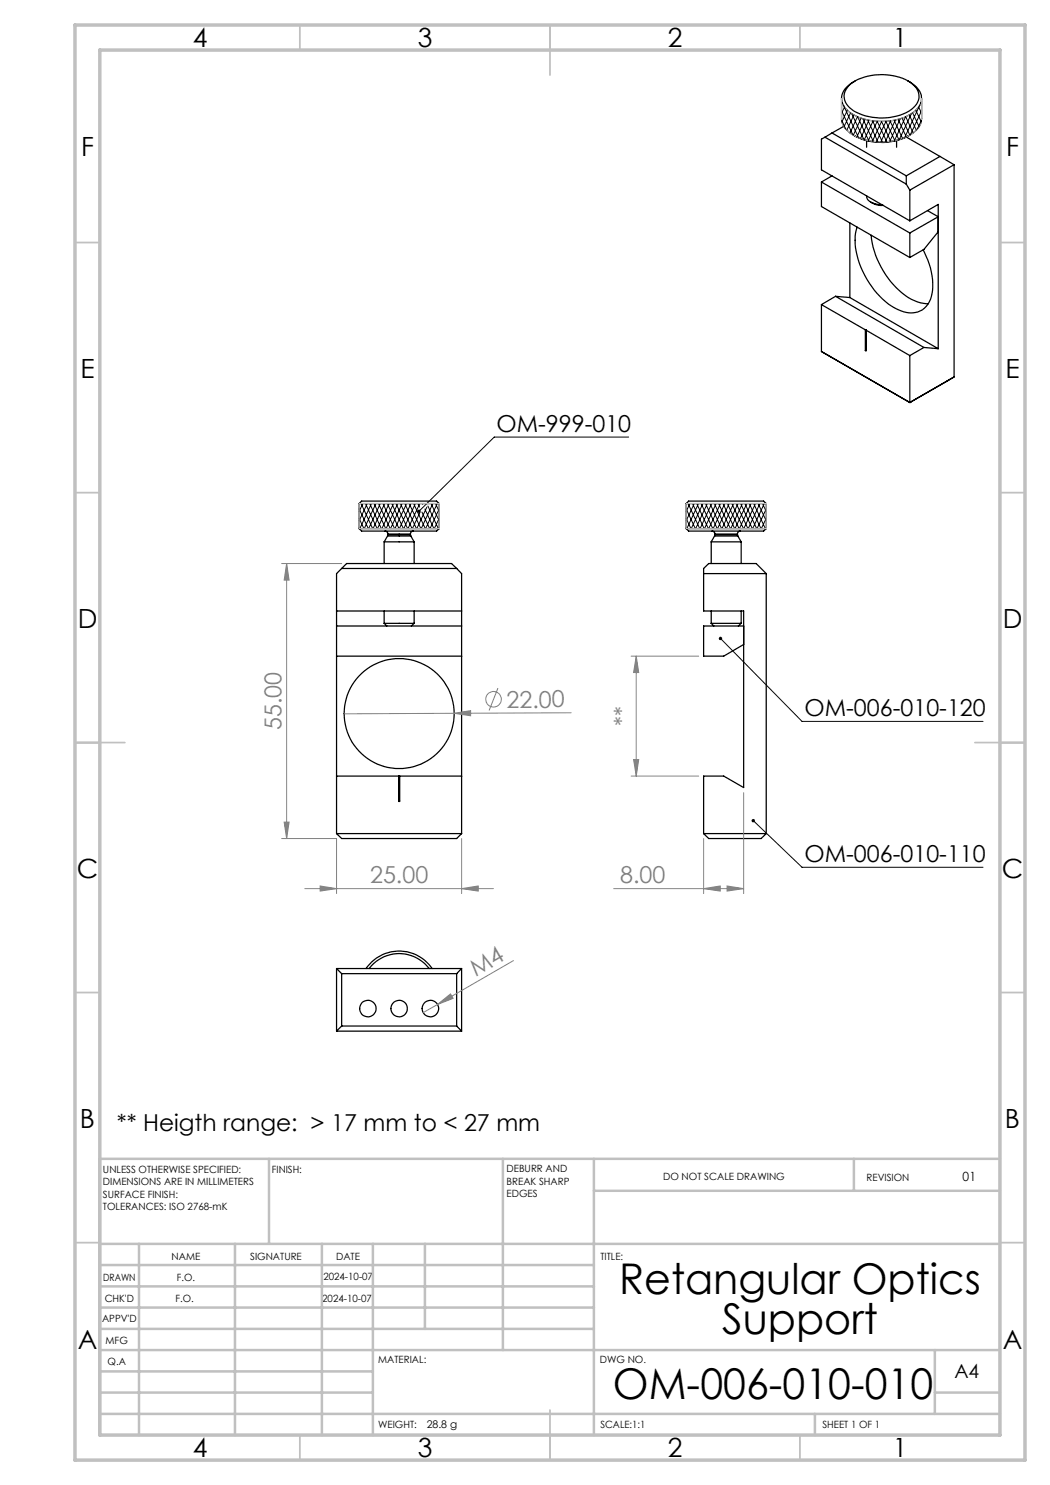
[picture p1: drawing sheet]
<svg xmlns="http://www.w3.org/2000/svg" width="210mm" height="297mm" viewBox="0 0 210 297" stroke-linecap="round" stroke-linejoin="round" font-family="sans-serif">
<g fill="none" stroke="#000" stroke-width=".25">
<path d="M168.3 19.7v4a4.2 4.2 0 0 0 2.9 3.6 12.1 12.1 0 0 0 11.7-1l.7-.7a2.92 2.92 0 0 0 .7-1.9v-4M169.8 17.1a10.7 10.7 0 0 1 9.4-1.8 5.9 5.9 0 0 1 4.5 3.1 3.3 3.3 0 0 1-1.9 3.9 11.3 11.3 0 0 1-11.5-.5 2.96 2.96 0 0 1-.5-4.7zM171 16.2a4 4 0 0 0-2.6 4.1 5.6 5.6 0 0 0 4 3.4 12 12 0 0 0 10.5-1.4 3.2 3.2 0 0 0-.4-5.6l-.9-.5M164.3 36.4v4.9l17.7 10.2M164.3 36.4l17.7 10.2M165 27.4l-.7 .4v6.2l17.7 10.2M165 27.4l16.3 9.4M166.4 26.6l-1.4 .8M166.4 26.6l14.9 8.6M166.4 35.2l-2.1 1.2M168.8 25.3l-2.4 1.3M170.7 27a11.7 11.7 0 0 0 11.3 0"/>
<path d="M173.3 39.2l.2 .6 .7 .7M173.3 28.1v1.4M179.3 28.1v1.4M181.3 35.2v1.6M181.3 36.8l.7 1.2M181.3 27.4l6.7 3.9M182 38v6.2M188 31.3l-6.7 3.9M188 31.3l2.8 1.6M190.8 32.9l-8.8 5.1M190.8 32.9v42.5M167.1 59.3l17.7 10.2"/>
<path d="M167.1 59.3l-2.8 1.6M167.1 59.3l2.9 .2M170 59.5l17.6 10.2M170 44.6v14.9M171.4 45.4a12.5 12.5 0 0 0 1.5 9.6 14.3 14.3 0 0 0 7.9 7.4 4.2 4.2 0 0 0 5.6-3.7 14.1 14.1 0 0 0-1.8-8.7M174.2 40.5l1.2 .3 1 .2M174.2 40.5l1.1 .5 1.3 .1M174.2 47.1a17.3 17.3 0 0 0 8.1 12.8l1.8 .7 1.5 .1M182 46.6v4.9M182 44.2l5.6-3.3v28.8M185.5 42.1l2.1 1.3-5.6 3.2M187.6 46.4l-2.8 3.5-2.8 1.6"/>
<path d="M164.3 60.9v9.4M164.3 60.9l8.8 5.1M164.3 70.3l17.7 10.2M164.3 70.3l1.4 .8M173.1 70.1h.1M173.1 66v4.1M173.1 70l.1 .1M173.1 65.9v.1M173.1 65.9l.1 .1M173.1 65.9v4.1M173.1 70v.1M173.2 66l8.8 5.1"/>
<path d="M173.2 66v4.1M182 71.1v9.4M184.8 69.5l-2.8 1.6M184.8 69.5l2.8 .2M190.8 75.4l-8.8 5.1M182 80.5h.1M68.3 113.7h23M71.8 105.7l.5 .5h15l.5-.5M71.8 105.7h16M71.8 100.7h16M71.8 100.7l.5-.5h15l.5 .5M71.8 100.7v5"/>
<path d="M76.8 108.4h6M76.8 108.4v4.3M77 106.2a.6 .6 0 0 1 .6 .6M77.5 107.2h4.7M77.5 107.2l-.7 1.2M77.6 106.9l-.1 .3M77.6 106.8h4.5M77.6 106.9h4.5M77.6 106.8v.1M82.1 106.9l.1 .3M82.1 106.8v.1M82.2 107.2l.6 1.2"/>
<path d="M82.7 106.2a.6 .6 0 0 0-.6 .6M82.8 108.4v4.3M87.8 100.7v5M91.3 113.7l1 1v52M91.3 113.7l-1-1h-21l-2 2v52M137.2 105.7h16M137.2 100.7h16M137.2 100.7l.5-.5h15l.5 .5M137.2 105.7l.5 .5h15l.5-.5M137.2 100.7v5M140.7 114.7h12.5M142.2 108.4h6"/>
<path d="M142.2 108.4v4.3M142.4 106.2a.6 .6 0 0 1 .6 .6M142.9 107.2h4.7M142.9 107.2l-.7 1.2M143 106.9l-.1 .3M143 106.8h4.5M143 106.9h4.5M143 106.8v.1M147.5 106.9l.1 .3M147.5 106.8v.1M147.6 107.2l.6 1.2M148.1 106.2a.6 .6 0 0 0-.6 .6"/>
<path d="M148.2 108.4v4.3M153.2 114.7l-2-2h-9.5l-1 1v8.5h8v35.3l-4-2.3h-4v11.5M153.2 100.7v5M153.2 114.7v52M67.3 122.2h25M67.3 131.2h25M67.3 125.2h25M76.8 124.7h6M76.8 122.2v2.5M76.8 124.7l.6 .5M82.8 122.2v2.5M82.8 124.7l-.5 .5"/>
<path d="M142.2 124.7h6M142.2 122.2v2.5M142.2 124.7l.6 .5M148.2 122.2v2.5M148.2 124.7l-.5 .5M148.7 125.2h-8v6h4l4-2.3M67.3 155.2h25M79.7 155.2l.1 5.1 .1-.1v-5M67.3 166.7h25M67.3 166.7l1 1h23l1-1M140.7 166.7h12.5M140.7 166.7l1 1h10.5l1-1"/>
<path d="M67.3 193.7v12.5M67.3 193.7l1 1M67.3 193.7h25M68.3 194.7v10.5M68.3 194.7h23M73.2 193.7a8 8 0 0 1 13.2 0M73.8 193.7a7.5 7.5 0 0 1 12 0M91.3 194.7v10.5M92.3 193.7v12.5M92.3 193.7l-1 1M67.3 206.2h25M68.3 205.2l-1 1"/>
<path d="M68.3 205.2h23M91.3 205.2l1 1"/>
<circle cx="79.8" cy="142.7" r="11"/>
<circle cx="73.6" cy="201.7" r="1.65"/>
<circle cx="79.8" cy="201.7" r="1.65"/>
<circle cx="86.1" cy="201.7" r="1.65"/>
</g>
<g fill="none" stroke="#808080" stroke-width=".2">
<path d="M56.3 112.7h12M57.3 112.7v55M57.3 112.7l.5 3.3h-1zM99.6 137.6l-1.8 4.5M126.2 131.2h13.5M127.2 131.2v24M127.2 131.2l.5 3.3h-1zM90.8 142.7l3.3-.6v1.1zM90.8 142.7l-22 .1M114.2 142.6l-23.4 .1M126.2 155.2h13.5M126.7 151.9h1l-.5 3.3z"/>
<path d="M148.7 158.5v20.2M56.3 167.7h11v11M56.8 164.4h1l-.5 3.3zM61 177.7h37.7M64 177.2l3.3 .5-3.3 .5zM92.3 177.7l3.3-.5v1zM92.3 167.7v11M122.7 177.7h26M140.7 177.7l3.3-.5v1zM140.7 167.7v11M145.4 177.2l3.3 .5-3.3 .5zM102.7 192.1l-15.2 8.8"/>
<path d="M87.5 200.9l2.6-2.1 .5 .9zM87.5 200.9l-2.9 1.6"/>
<circle cx="98.7" cy="139.9" r="1.55"/>
</g>
<path d="M168.3 19.7a4.9 4.9 0 0 0 3.8 3.9 12 12 0 0 0 10.8-1.3l.2-.2a3.5 3.5 0 0 0 1.2-2.4v4a4.8 4.8 0 0 1-3.7 4 11.8 11.8 0 0 1-11.1-1.5 3.6 3.6 0 0 1-1.2-2.5zM71.8 100.7h16v5h-16zM137.2 100.7h16v5h-16z" fill="none" stroke="#c0c0c0" stroke-width=".2"/>
<g fill="none" stroke="#000" stroke-width=".2">
<path d="M168.3 22.2l2.3 4.7M168.3 20.3l.2 .4M168.3 24.1l.8 1.7M168.5 20.5l-.2 .3M168.7 21l3 6.5M168.9 21.4l-.6 1.2M169.5 22l-1.1 2.4M170 26.6l1.5-3.2 2.2 4.7M170.1 22.6l-1.3 2.8M170.4 22.8l2.4 5.1M170.8 23l-1.4 3M172.2 23.6l-1.5 3.4"/>
<path d="M172.6 23.7l2.1 4.6M173 23.9l-1.6 3.5M173.6 24l2 4.4M173.7 28.1l1.7-3.8 1.9 4M173.8 24.1l-1.7 3.6M174.5 28.3l1.8-4 1.9 4M174.5 24.2l2 4.2M174.6 24.2l-1.7 3.7M177.2 24.3l1.8 3.8M177.2 24.3l-1.9 4M178 24.2l1.8 3.7M178.1 24.2l-1.9 4.2"/>
<path d="M178.8 24.1l1.7 3.6M179.1 24l-2 4.4M179.6 23.9l1.7 3.5M180.1 23.7l-2.2 4.6M180.4 23.6l1.6 3.4M181.1 23.4l-2.2 4.7M181.2 23.4l1.4 3.2M181.9 23l1.4 3M182.3 22.8l-2.4 5.1M182.5 22.6l1.3 2.8M183.2 22l1.1 2.4M183.7 21.4l.6 1.2"/>
<path d="M184 21l-3.1 6.5M184.2 20.5l.1 .3M184.3 24.1l-.8 1.7M184.3 20.3l-.2 .4M184.3 22.2l-2.2 4.7M125.7 87.4h-26.9l-15 14.9M71.8 105.5l.1 .2M71.8 103.7l1 2M71.8 101.8l1.9 3.9M72.2 100.7l2.3 5M72.6 100.7l-.8 1.6M73.1 100.7l2.3 5"/>
<path d="M73.4 100.7l-1.6 3.5M73.9 100.7l2.4 5M74.3 100.7l-2.3 5M74.8 100.7l2.4 5M75.2 100.7l-2.4 5M75.7 100.7l2.3 5M76.1 100.7l-2.4 5M76.6 100.7l2.3 5M76.9 100.7l-2.3 5M77.5 100.7l2.3 5M77.8 100.7l-2.3 5M78.4 100.7l2.3 5"/>
<path d="M78.7 100.7l-2.3 5M79.2 100.7l2.3 5M79.6 100.7l-2.4 5M80.1 100.7l2.3 5M80.4 100.7l-2.3 5M81 100.7l2.3 5M81.3 100.7l-2.3 5M81.8 100.7l2.4 5M82.2 100.7l-2.3 5M82.7 100.7l2.4 5M83.1 100.7l-2.3 5M83.6 100.7l.3 .7"/>
<path d="M84 100.7l-2.4 5M84 102.5l-1.5 3.2M84.4 102.4l1.5 3.3M84.5 100.7v.2M85 101.8l1.8 3.9M85.4 101.4l-2 4.3M85.6 101.2l2.1 4.5M86.2 100.7l1.6 3.5M86.6 100.7l-2.4 5M87.1 100.7l.7 1.6M87.5 100.7l-2.4 5M87.8 101.8l-1.8 3.9"/>
<path d="M87.8 103.7l-.9 2M87.8 105.5l-.1 .2M137.2 105.5l.1 .2M137.2 103.7l1 2M137.2 101.8l1.9 3.9M137.6 100.7l2.3 5M138 100.7l-.8 1.6M138.5 100.7l2.3 5M138.9 100.7l-1.7 3.5M139.3 100.7l2.4 5M139.7 100.7l-2.3 5M140.2 100.7l2.4 5"/>
<path d="M140.6 100.7l-2.3 5M141.1 100.7l2.3 5M141.5 100.7l-2.4 5M142 100.7l2.3 5M142.3 100.7l-2.3 5M142.9 100.7l2.3 5M143.2 100.7l-2.3 5M143.7 100.7l2.4 5M144.1 100.7l-2.4 5M144.6 100.7l2.3 5M145 100.7l-2.4 5M145.5 100.7l2.3 5"/>
<path d="M145.8 100.7l-2.3 5M146.4 100.7l2.3 5M146.7 100.7l-2.3 5M147.2 100.7l2.4 5M147.6 100.7l-2.3 5M148.1 100.7l2.4 5M148.5 100.7l-2.3 5M149 100.7l2.3 5M149.4 100.7l-2.4 5M149.9 100.7l2.3 5M150.2 100.7l-2.3 5M150.7 100.7l2.4 5"/>
<path d="M151.1 100.7l-2.3 5M151.6 100.7l1.6 3.5M152 100.7l-2.4 5M152.5 100.7l.7 1.6M152.9 100.7l-2.4 5M153.2 101.8l-1.8 3.9M153.2 103.7l-.9 2M153.2 105.5l-.1 .2M144.1 127.7l16.3 16.6h36.2M150.7 164.1l9.7 9.4h36.2"/>
</g>
<g fill="none" stroke="#c0c0c0" stroke-width=".35">
<path d="M60 5v5M110 5v10M160 5v5M15 48.5h5M200 48.5h5M15 98.5h5M200 98.5h5M15 148.5h10M195 148.5h10M15 198.5h5M200 198.5h5M15 248.5h5"/>
<path d="M200 248.5h5M60 287v5M110 282v10M160 287v5"/>
</g>
<g fill="none" stroke="#c0c0c0" stroke-width=".5">
<path d="M53.8 231.8v17M100.6 231.8v38.2M118.8 231.8v55.2M118.8 238.2h81.2M170.8 231.8v6.4M200 231.8h-180v55.2M20 248.8h180M20 257.3h98.8M20 253h98.8M27.8 248.8v38.2M47 248.8v38.2M64.4 248.8v38.2"/>
<path d="M74.6 248.8v38.2M85 248.8v17M20 265.8h98.8M20 261.5h98.8M20 278.5h54.6M20 274.3h54.6M20 270h180M187 278.5h13M187 270v12.8M20 282.8h180M163 282.8v4.2"/>
</g>
<path d="M15 5h190v287h-190zM20 10h180v277h-180z" fill="none" stroke="#c0c0c0" stroke-width=".7"/>
<path d="M83.5 102l.1 .5 .2-.2-.2 .2a.35 .35 0 0 0 .5 0 .35 .35 0 0 0-.1-.5 .35 .35 0 0 0-.5 0zM143.9 127.5a.34 .34 0 0 0 .2 .5 .34 .34 0 0 0 .4-.4 .34 .34 0 0 0-.6-.2l.2 .3zM150.4 163.9a.34 .34 0 0 0 .2 .5 .34 .34 0 0 0 .4-.4 .34 .34 0 0 0-.5-.1l.2 .2z" fill="#000"/>
<g fill="#808080">
<path d="M90.8 142.7l3.3-.6v1.1z"/>
<path d="M87.5 200.9l2.6-2.1 .5 .9z"/>
<path d="M145.4 177.2l3.3 .5-3.3 .5zM140.7 177.7l3.3-.5v1z"/>
<path d="M64 177.2l3.3 .5-3.3 .5zM92.3 177.7l3.3-.5v1z"/>
<path d="M57.3 112.7l.5 3.3h-1zM56.8 164.4h1l-.5 3.3zM127.2 131.2l.5 3.3h-1zM126.7 151.9h1l-.5 3.3z"/>
</g>
<g font-size="8.5">
<text x="123.8" y="258.8">Retangular Optics</text>
<text x="144.4" y="266.9">Support</text>
<text x="122.6" y="279.7">OM-006-010-010</text>
</g>
<g font-size="5.3">
<text x="38.5" y="9.5">4</text>
<text x="83.5" y="9.5">3</text>
<text x="133.6" y="9.5">2</text>
<text x="178.6" y="9.5">1</text>
<text x="16.2" y="31.3">F</text>
<text x="201.2" y="31.3">F</text>
<text x="16.1" y="75.5">E</text>
<text x="201.1" y="75.5">E</text>
<text x="15.5" y="125.5">D</text>
<text x="200.5" y="125.5">D</text>
<text x="15.4" y="175.5">C</text>
<text x="200.4" y="175.5">C</text>
<text x="16" y="225.5">B</text>
<text x="201" y="225.5">B</text>
<text x="15.5" y="269.8">A</text>
<text x="200.5" y="269.8">A</text>
<text x="38.5" y="291.5">4</text>
<text x="83.5" y="291.5">3</text>
<text x="133.6" y="291.5">2</text>
<text x="178.6" y="291.5">1</text>
</g>
<g font-size="4.7">
<text x="99.3" y="86.4">OM-999-010</text>
<text x="160.9" y="143.2">OM-006-010-120</text>
<text x="160.9" y="172.3">OM-006-010-110</text>
<text x="23.4" y="226.3">** Heigth range: &gt; 17 mm to &lt; 27 mm</text>
</g>
<g font-size="4.7" fill="#808080">
<text x="101.3" y="141.5">22.00</text>
<text x="56.3" y="146" transform="rotate(-90 56.3 146)">55.00</text>
<text x="126.2" y="145.2" transform="rotate(-90 126.2 145.2)">**</text>
<text x="74" y="176.7">25.00</text>
<text x="124.1" y="176.7">8.00</text>
<text x="95.2" y="195.4" transform="rotate(-30 95.2 195.4)">M4</text>
</g>
<text font-size="3.9" x="190.9" y="275.5">A4</text>
<text font-size="2.5" x="192.5" y="236.1">01</text>
<text font-size="2.1" x="85.3" y="285.6">28.8 g</text>
<g font-size="2">
<text x="20.6" y="234.6">UNLESS OTHERWISE SPECIFIED:</text>
<text x="20.6" y="237.1">DIMENSIONS ARE IN MILLIMETERS</text>
<text x="20.6" y="239.6">SURFACE FINISH:</text>
<text x="54.4" y="234.6">FINISH:</text>
<text x="101.3" y="234.5">DEBURR AND</text>
<text x="101.3" y="237">BREAK SHARP</text>
<text x="101.3" y="239.5">EDGES</text>
<text x="132.6" y="236">DO NOT SCALE DRAWING</text>
<text x="173.3" y="236.2">REVISION</text>
<text x="20.6" y="242.1">TOLERANCES: ISO 2768-mK</text>
<text x="34.3" y="252">NAME</text>
<text x="50" y="251.9">SIGNATURE</text>
<text x="67.2" y="251.9">DATE</text>
<text x="120.1" y="251.9">TITLE:</text>
<text x="20.6" y="256.1">DRAWN</text>
<text x="35.3" y="256.1">F.O.</text>
<text x="64.7" y="255.9">2024-10-07</text>
<text x="20.9" y="260.3">CHK'D</text>
<text x="35.1" y="260.3">F.O.</text>
<text x="64.5" y="260.3">2024-10-07</text>
<text x="20.4" y="264.4">APPV'D</text>
<text x="21.1" y="268.8">MFG</text>
<text x="21.5" y="273">Q.A</text>
<text x="75.6" y="272.5">MATERIAL:</text>
<text x="120" y="272.5">DWG NO.</text>
<text x="75.6" y="285.5">WEIGHT:</text>
<text x="120.1" y="285.6">SCALE:1:1</text>
<text x="164.5" y="285.6">SHEET 1 OF 1</text>
</g>
</svg>
